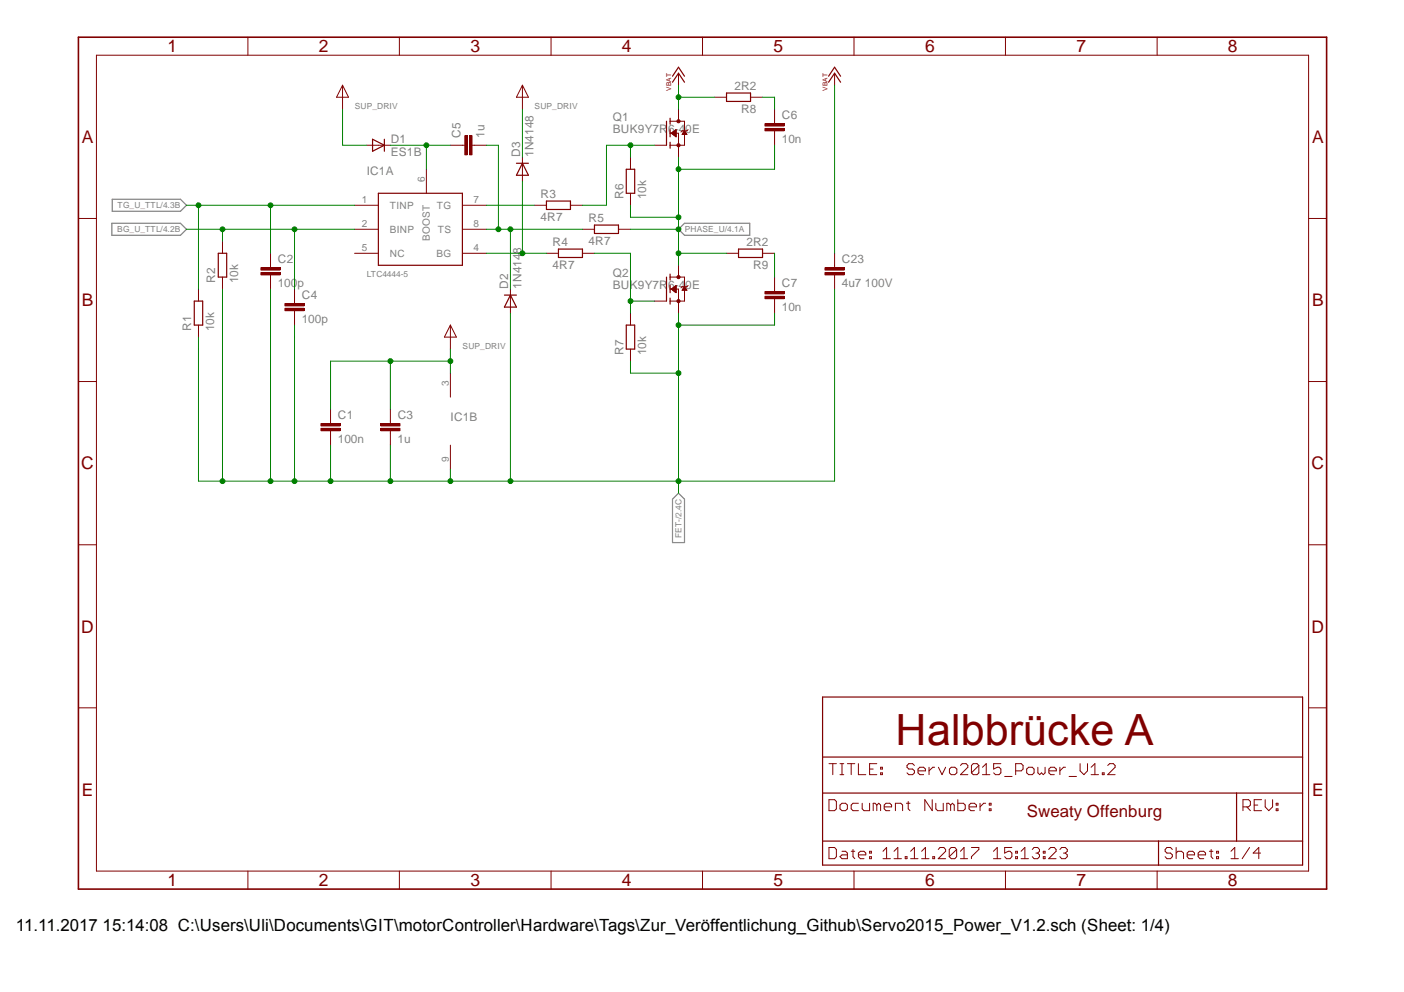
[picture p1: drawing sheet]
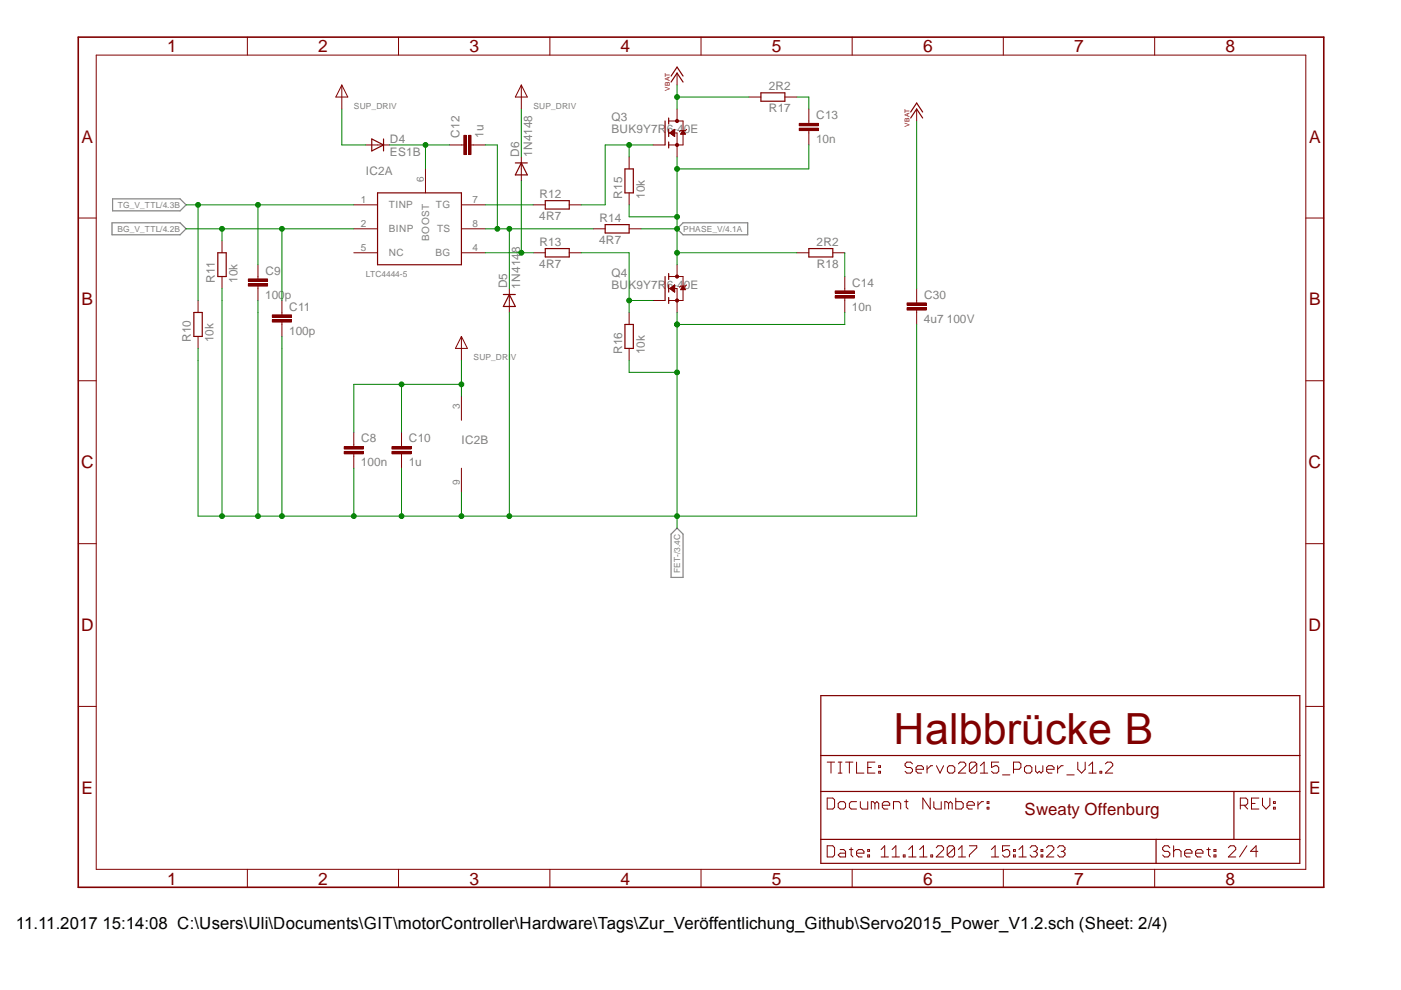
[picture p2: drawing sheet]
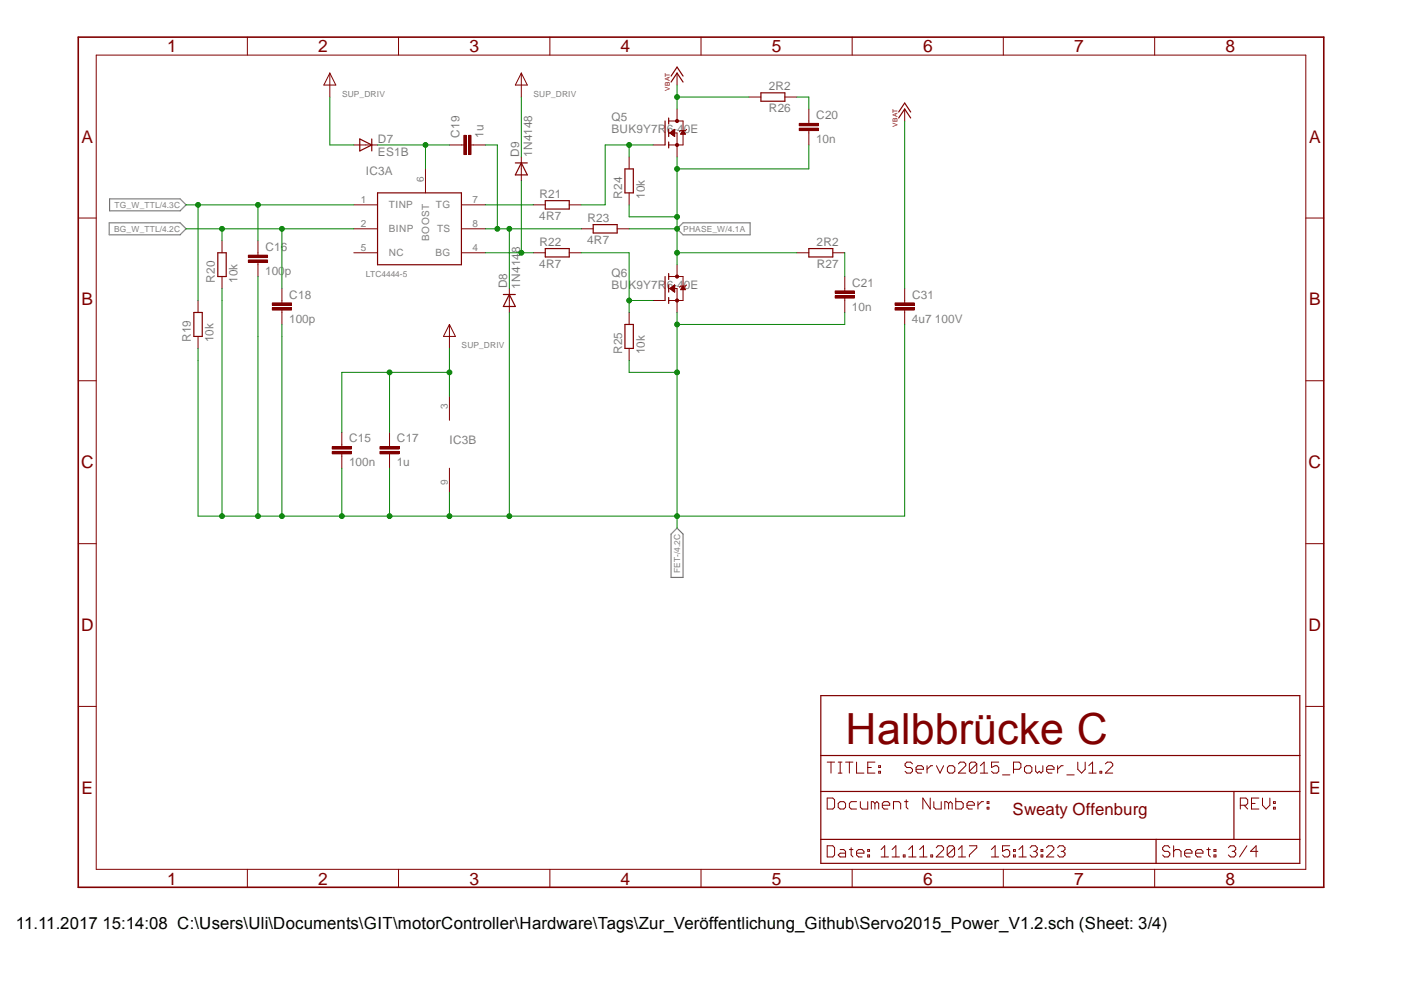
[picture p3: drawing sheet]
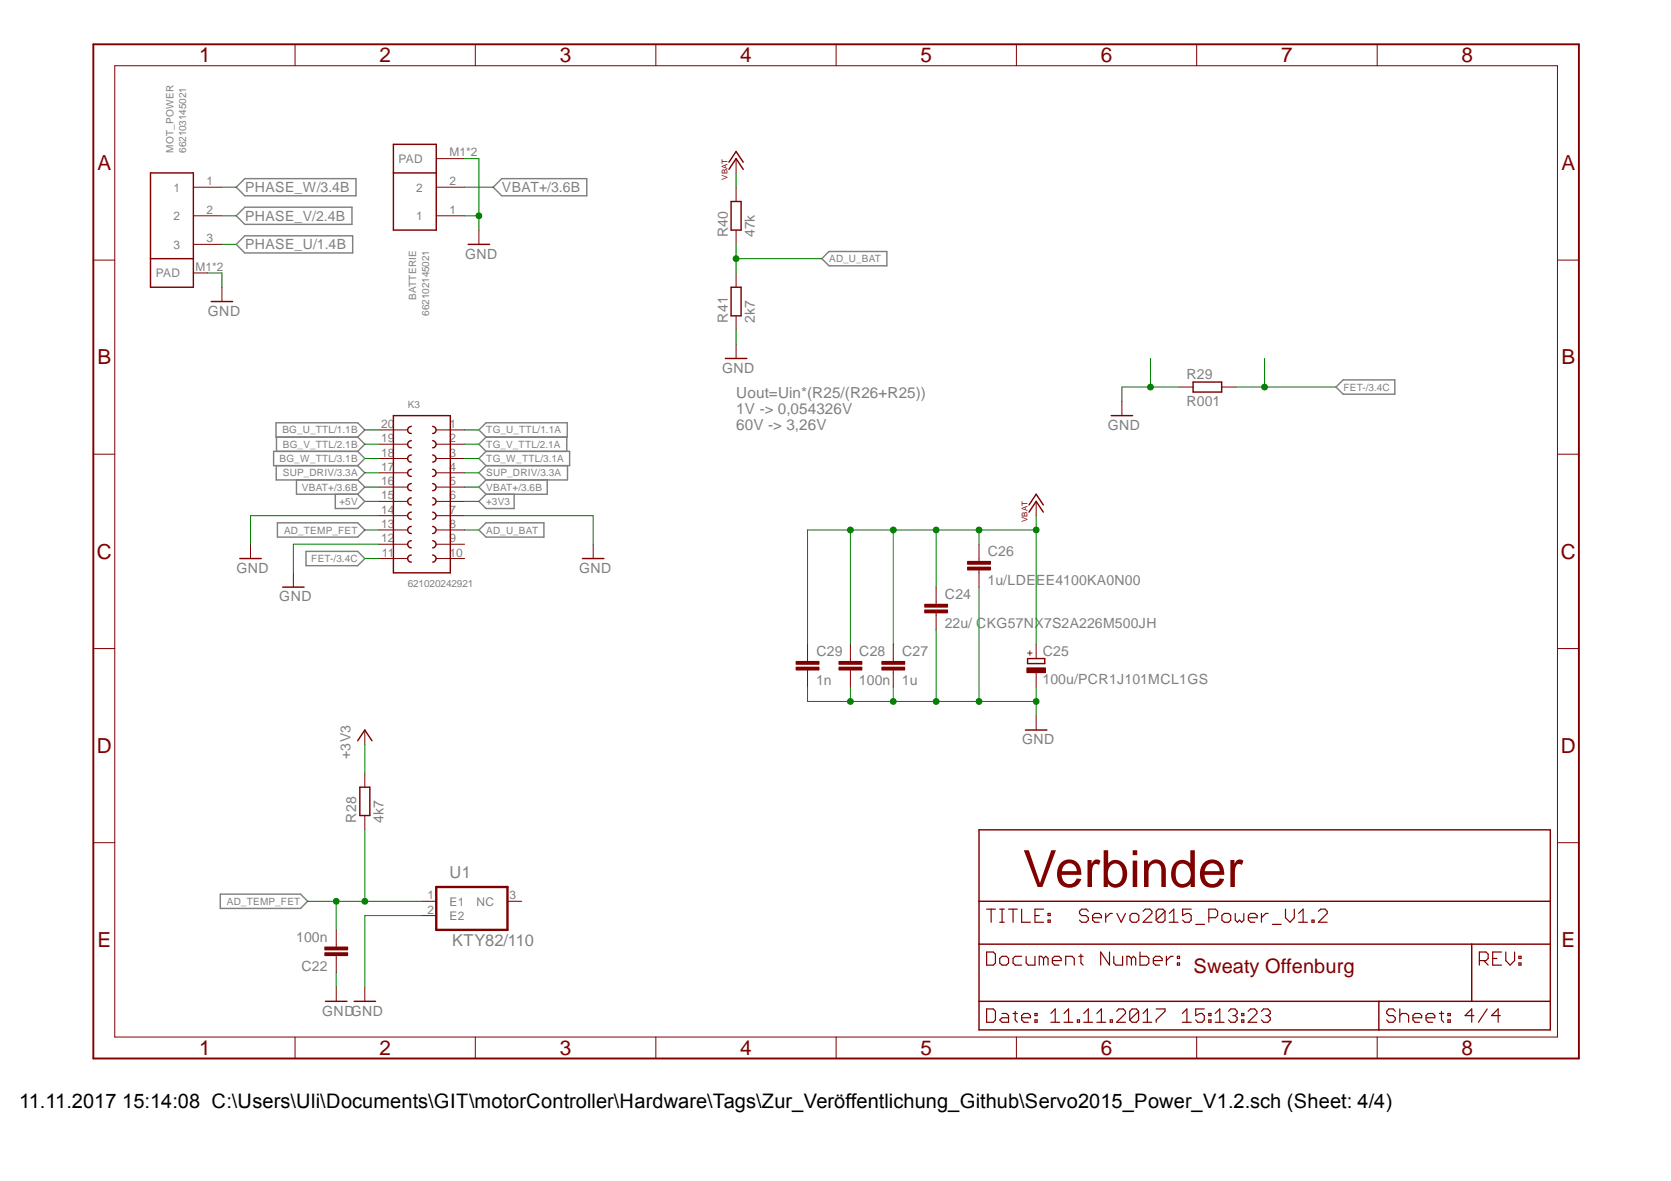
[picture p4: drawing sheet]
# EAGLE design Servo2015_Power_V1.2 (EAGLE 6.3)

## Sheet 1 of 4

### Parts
C1  100n  C-EUC0603  [C0603]
C2  100p  C-EUC0603  [C0603]
C3  1u  C-EUC0603  [C0603]
C4  100p  C-EUC0603  [C0603]
C5  1u  C-EUC0603  [C0603]
C6  10n  C-EUC1210  [C1210]
C7  10n  C-EUC1210  [C1210]
C23  4u7 100V  C-EUC2220K  [C2220K]
D1  ES1B  DIODE-DO214AC  [DO214AC]
D2  1N4148  DIODE-SOD123  [SOD123]
D3  1N4148  DIODE-SOD123  [SOD123]
IC1  LTC4444-5  [MS8E]
Q1  BUK9Y7R6-40E  [LFPAK56]
Q2  BUK9Y7R6-40E  [LFPAK56]
R1  10k  R-EU_R0603  [R0603]
R2  10k  R-EU_R0603  [R0603]
R3  4R7  R-EU_R0805  [R0805]
R4  4R7  R-EU_R0805  [R0805]
R5  4R7  R-EU_R0805  [R0805]
R6  10k  R-EU_R0603  [R0603]
R7  10k  R-EU_R0603  [R0603]
R8  2R2  R-EU_R1206  [R1206]
R9  2R2  R-EU_R1206  [R1206]

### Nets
BG_U_TTL: C4.1 IC1.2(A:BINP) R2.2 ; also sheet 4
BGR_A: Q2.4(G) R4.2 R7.2
FET-: C1.2 C2.2 C3.2 C4.2 C7.2 C23.2 D2.A IC1.9(B:GND) Q2.1(S) Q2.2(S) Q2.3(S) R1.1 R2.1 R7.1 ; also sheet 2,3,4
N$4: IC1.7(A:TG) R3.1
N$5: C5.2 D2.C IC1.8(A:TS) R5.1
N$6: D3.A IC1.4(A:BG) R4.1
N$7: C5.1 D1.C IC1.6(A:BOOST)
N$20: C6.1 R8.1
N$55: C7.1 R9.1
PHASE_U: C6.2 Q1.1(S) Q1.2(S) Q1.3(S) Q2.5-8(D) R5.2 R6.1 R9.2 ; also sheet 4
SUP_DRIV: C1.1 C3.1 D1.A D3.C IC1.3(B:VCC) ; also sheet 2,3,4
TG_U_TTL: C2.1 IC1.1(A:TINP) R1.2 ; also sheet 4
TGR_A: Q1.4(G) R3.2 R6.2
VBAT+: C23.1 Q1.5-8(D) R8.2 ; also sheet 2,3,4
Unconnected: IC1.5(A:NC)

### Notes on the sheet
- Halbbrücke A
- Sweaty Offenburg

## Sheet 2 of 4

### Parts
C8  100n  C-EUC0603  [C0603]
C9  100p  C-EUC0603  [C0603]
C10  1u  C-EUC0603  [C0603]
C11  100p  C-EUC0603  [C0603]
C12  1u  C-EUC0603  [C0603]
C13  10n  C-EUC1210  [C1210]
C14  10n  C-EUC1210  [C1210]
C30  4u7 100V  C-EUC2220K  [C2220K]
D4  ES1B  DIODE-DO214AC  [DO214AC]
D5  1N4148  DIODE-SOD123  [SOD123]
D6  1N4148  DIODE-SOD123  [SOD123]
IC2  LTC4444-5  [MS8E]
Q3  BUK9Y7R6-40E  [LFPAK56]
Q4  BUK9Y7R6-40E  [LFPAK56]
R10  10k  R-EU_R0603  [R0603]
R11  10k  R-EU_R0603  [R0603]
R12  4R7  R-EU_R0805  [R0805]
R13  4R7  R-EU_R0805  [R0805]
R14  4R7  R-EU_R0805  [R0805]
R15  10k  R-EU_R0603  [R0603]
R16  10k  R-EU_R0603  [R0603]
R17  2R2  R-EU_R1206  [R1206]
R18  2R2  R-EU_R1206  [R1206]

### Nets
BG_V_TTL: C11.1 IC2.2(A:BINP) R11.2 ; also sheet 4
BGR_B: Q4.4(G) R13.2 R16.2
FET-: C8.2 C9.2 C10.2 C11.2 C14.2 C30.2 D5.A IC2.9(B:GND) Q4.1(S) Q4.2(S) Q4.3(S) R10.1 R11.1 R16.1 ; also sheet 1,3,4
N$60: IC2.7(A:TG) R12.1
N$61: C12.2 D5.C IC2.8(A:TS) R14.1
N$62: D6.A IC2.4(A:BG) R13.1
N$63: C12.1 D4.C IC2.6(A:BOOST)
N$71: C13.1 R17.1
N$72: C14.1 R18.1
PHASE_V: C13.2 Q3.1(S) Q3.2(S) Q3.3(S) Q4.5-8(D) R14.2 R15.1 R18.2 ; also sheet 4
SUP_DRIV: C8.1 C10.1 D4.A D6.C IC2.3(B:VCC) ; also sheet 1,3,4
TG_V_TTL: C9.1 IC2.1(A:TINP) R10.2 ; also sheet 4
TGR_B: Q3.4(G) R12.2 R15.2
VBAT+: C30.1 Q3.5-8(D) R17.2 ; also sheet 1,3,4
Unconnected: IC2.5(A:NC)

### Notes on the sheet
- Halbbrücke B
- Sweaty Offenburg

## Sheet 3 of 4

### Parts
C15  100n  C-EUC0603  [C0603]
C16  100p  C-EUC0603  [C0603]
C17  1u  C-EUC0603  [C0603]
C18  100p  C-EUC0603  [C0603]
C19  1u  C-EUC0603  [C0603]
C20  10n  C-EUC1210  [C1210]
C21  10n  C-EUC1210  [C1210]
C31  4u7 100V  C-EUC2220K  [C2220K]
D7  ES1B  DIODE-DO214AC  [DO214AC]
D8  1N4148  DIODE-SOD123  [SOD123]
D9  1N4148  DIODE-SOD123  [SOD123]
IC3  LTC4444-5  [MS8E]
Q5  BUK9Y7R6-40E  [LFPAK56]
Q6  BUK9Y7R6-40E  [LFPAK56]
R19  10k  R-EU_R0603  [R0603]
R20  10k  R-EU_R0603  [R0603]
R21  4R7  R-EU_R0805  [R0805]
R22  4R7  R-EU_R0805  [R0805]
R23  4R7  R-EU_R0805  [R0805]
R24  10k  R-EU_R0603  [R0603]
R25  10k  R-EU_R0603  [R0603]
R26  2R2  R-EU_R1206  [R1206]
R27  2R2  R-EU_R1206  [R1206]

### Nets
BG_W_TTL: C18.1 IC3.2(A:BINP) R20.2 ; also sheet 4
BGR_C: Q6.4(G) R22.2 R25.2
FET-: C15.2 C16.2 C17.2 C18.2 C21.2 C31.2 D8.A IC3.9(B:GND) Q6.1(S) Q6.2(S) Q6.3(S) R19.1 R20.1 R25.1 ; also sheet 1,2,4
N$75: IC3.7(A:TG) R21.1
N$76: C19.2 D8.C IC3.8(A:TS) R23.1
N$77: D9.A IC3.4(A:BG) R22.1
N$78: C19.1 D7.C IC3.6(A:BOOST)
N$86: C20.1 R26.1
N$87: C21.1 R27.1
PHASE_W: C20.2 Q5.1(S) Q5.2(S) Q5.3(S) Q6.5-8(D) R23.2 R24.1 R27.2 ; also sheet 4
SUP_DRIV: C15.1 C17.1 D7.A D9.C IC3.3(B:VCC) ; also sheet 1,2,4
TG_W_TTL: C16.1 IC3.1(A:TINP) R19.2 ; also sheet 4
TGR_C: Q5.4(G) R21.2 R24.2
VBAT+: C31.1 Q5.5-8(D) R26.2 ; also sheet 1,2,4
Unconnected: IC3.5(A:NC)

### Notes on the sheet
- Halbbrücke C
- Sweaty Offenburg

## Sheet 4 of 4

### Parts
BATTERIE  662102145021  [662102145021]
C22  100n  C-EUC0603  [C0603]
C24  22u/ CKG57NX7S2A226M500JH  C-EUCKG57-5750-CC2220  [CKG57-5750-CC2220]
C25  100u/PCR1J101MCL1GS  CPOL-EUG  [PANASONIC_G]
C26  1u/LDEEE4100KA0N00  C-EUC2824*  [C2824]
C27  1u  C-EUC1210  [C1210]
C28  100n  C-EUC0603  [C0603]
C29  1n  C-EUC0603  [C0603]
K3  621020242921  [621020242921]
MOT_POWER  662103145021  [662103145021]
R28  4k7  R-EU_R0603  [R0603]
R29  R001  R-EU_R2512  [R2512]
R40  47k  R-EU_R0603  [R0603]
R41  2k7  R-EU_R0603  [R0603]
U1  KTY82/110  [SOT95P230X110-3N]

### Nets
+3V3: K3.6 R28.2
+5V: K3.15
AD_TEMP_FET: C22.2 K3.13 R28.1 U1.1(E1)
AD_U_BAT: K3.8 R40.1 R41.2
BG_U_TTL: K3.20 ; also sheet 1
BG_V_TTL: K3.19 ; also sheet 2
BG_W_TTL: K3.18 ; also sheet 3
FET-: K3.11 R29.2 ; also sheet 1,2,3
GND: BATTERIE.1 BATTERIE.M1(PAD) BATTERIE.M2(PAD) C22.1 C24.2 C25.- C26.2 C27.2 C28.2 C29.2 K3.7 K3.12 K3.14 MOT_POWER.M1(PAD) MOT_POWER.M2(PAD) R29.1 R41.1 U1.2(E2)
PHASE_U: MOT_POWER.3 ; also sheet 1
PHASE_V: MOT_POWER.2 ; also sheet 2
PHASE_W: MOT_POWER.1 ; also sheet 3
SUP_DRIV: K3.4 K3.17 ; also sheet 1,2,3
TG_U_TTL: K3.1 ; also sheet 1
TG_V_TTL: K3.2 ; also sheet 2
TG_W_TTL: K3.3 ; also sheet 3
VBAT+: BATTERIE.2 C24.1 C25.+ C26.1 C27.1 C28.1 C29.1 K3.5 K3.16 R40.2 ; also sheet 1,2,3
Unconnected: K3.9 K3.10 U1.3(NC)

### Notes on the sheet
- Uout=Uin*(R25/(R26+R25))
  1V -> 0,054326V
  60V -> 3,26V
- Verbinder
- Sweaty Offenburg

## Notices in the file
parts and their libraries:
Wurth_Elektronik_Electromechanic_Board_t: Copyright: Würth Elektronik
